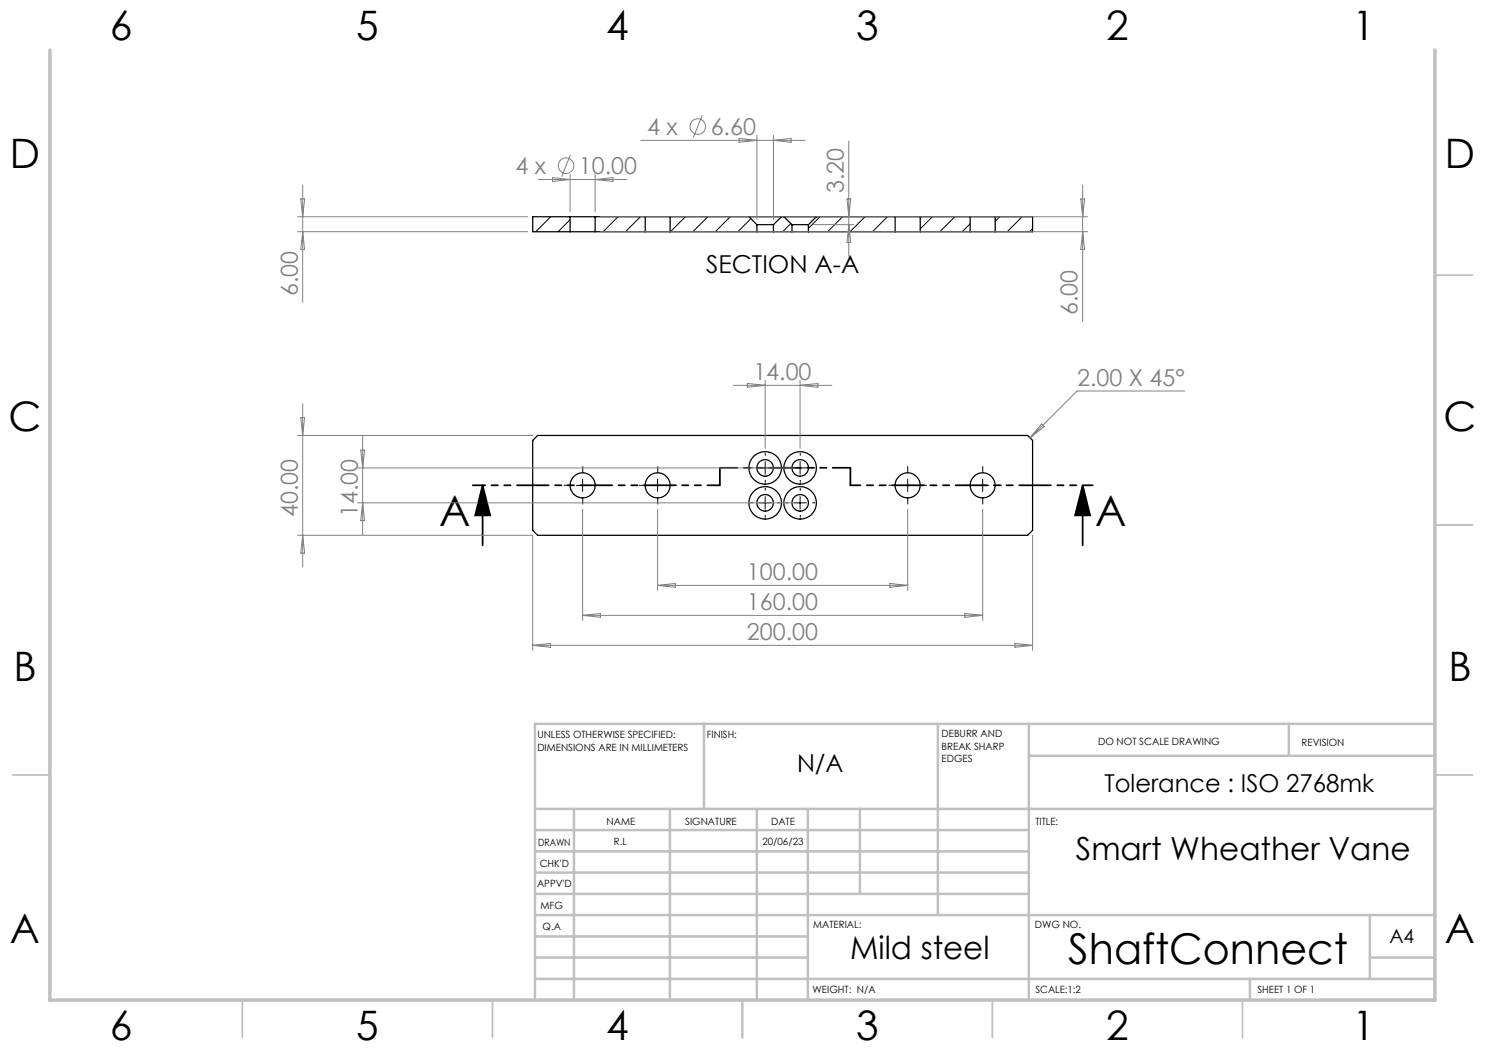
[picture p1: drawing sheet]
<svg xmlns="http://www.w3.org/2000/svg" width="297mm" height="210mm" viewBox="0 0 297 210" stroke-linecap="round" stroke-linejoin="round" font-family="sans-serif">
<g fill="none" stroke="#000" stroke-width=".25">
<path d="M114 46.3h5M114 43.3h5M114 43.3h-7.5v3h7.5M114 43.3v3M119 43.3v3M119 46.3h10M119 43.3h10M129 46.3h5M129 43.3h5M129 43.3v3M134 43.3v3M134 46.3h17.4"/>
<path d="M134 43.3h15.8M149.8 43.3h6.5M149.8 43.3l1.6 1.6M151.4 44.9h3.3M151.4 46.3h3.3M151.4 44.9v1.4M154.7 46.3h3.7M154.7 44.9v1.4M156.3 43.3h.5M156.3 43.3l-1.6 1.6M156.8 43.3h6.5M156.8 43.3l1.6 1.6"/>
<path d="M158.4 44.9h3.3M158.4 46.3h3.3M158.4 44.9v1.4M161.7 46.3h17.3M161.7 44.9v1.4M163.3 43.3h15.7M163.3 43.3l-1.6 1.6M179 46.3h5M179 43.3h5M179 43.3v3M184 46.3h10M184 43.3h10"/>
<path d="M184 43.3v3M194 46.3h5M194 43.3h5M194 43.3v3M199 43.3h7.5v3h-7.5M199 43.3v3M106.5 88.1l1-1h98l1 1v18l-1 1h-98l-1-1z"/>
<circle cx="116.5" cy="97.1" r="2.51"/>
<circle cx="131.5" cy="97.1" r="2.51"/>
<circle cx="153" cy="93.6" r="1.66"/>
<circle cx="153" cy="93.6" r="3.3"/>
<circle cx="160" cy="93.6" r="1.66"/>
<circle cx="160" cy="93.6" r="3.2"/>
<circle cx="181.5" cy="97.1" r="2.51"/>
<circle cx="196.5" cy="97.1" r="2.5"/>
<circle cx="153" cy="100.6" r="1.65"/>
<circle cx="153" cy="100.6" r="3.3"/>
<circle cx="160" cy="100.6" r="1.65"/>
<circle cx="160" cy="100.6" r="3.2"/>
</g>
<g fill="none" stroke="#000" stroke-width=".2">
<path d="M110.1 43.3l-3 3M114 43.9l-2.4 2.4M119.1 43.3l-.1 .2M123.6 43.3l-3 3M128.1 43.3l-3 3M137.1 43.3l-3 3M141.6 43.3l-3 3M146.1 43.3l-3 3M150.2 43.7l-2.6 2.6M158.2 44.7l-1.7 1.6M164 43.3l-2.3 2.4M168.5 43.3l-3 3"/>
<path d="M173 43.3l-3 3M177.5 43.3l-3 3M179 46.3h.1M186.5 43.3l-2.5 2.5M191 43.3l-3 3M194 44.8l-1.6 1.5M200 43.3l-1 1M204.4 43.3l-3 3M206.5 45.7l-.6 .6M115.3 97.1h2.5M116.5 95.8v2.5M130.3 97.1h2.5"/>
<path d="M131.5 95.8v2.5M151.8 93.6h2.5M153 92.3v2.5M153 99.3v2.5M158.8 93.6h2.5M160 92.3v2.5M160 99.3v2.5M180.3 97.1h2.5M181.5 95.8v2.5M195.3 97.1h2.5M196.5 95.8v2.5M151.8 100.6h2.5"/>
<path d="M158.8 100.6h2.5"/>
</g>
<g fill="none" stroke="#808080" stroke-width=".2">
<path d="M60.1 39.8h.8l-.4 3.5zM60.5 37v23.5M107.7 35.9h17.7M110.5 35.5l3.5 .4-3.5 .4zM114 34.9v7.5M114.1 30.9l-1.8 4.5M119 34.9v7.5M119 35.9l3.6-.4v.8zM128.1 28.1h32.9M140.4 23.1l-1.7 4.4M147.8 27.7l3.6 .4-3.6 .4zM151.4 27.1v16.8"/>
<path d="M154.7 27.1v16.8M154.7 28.1l3.5-.4v.8zM169.4 39.8h.7l-.3 3.5zM169.8 28.2v23.1M216.1 39.8h.8l-.4 3.5zM216.5 37v27.3M59.5 46.3h46M59.5 43.3h46M60.5 46.3l.4 3.6h-.8zM120 46.3h97.5M120 43.3h97.5M162.7 44.9h8.1"/>
<path d="M169.8 44.9l.3 3.6h-.7zM216.5 46.3l.4 3.6h-.8zM146.7 77.1h19.7M149.5 76.7l3.5 .4-3.5 .4zM153 76.1v13.6M160 76.1v13.6M160 77.1l3.6-.4v.8zM236.9 78.2h-21.5l-9.4 9.4M59.5 87.1h47M60.1 83.5h.8l-.4 3.6zM60.5 80.7v32.7M71.5 93.6h87.5"/>
<path d="M72.1 90h.8l-.4 3.6zM72.5 87.2v19.7M208.3 84.8l.5 .5-2.8 2.3zM59.5 107.1h47v23M60.5 107.1l.4 3.5h-.8zM71.5 100.6h87.5M72.5 100.6l.4 3.5h-.8zM116.5 101.8v22.3M131.5 101.8v16.3M131.5 117.1h50M131.5 117.1l3.6-.4v.8zM178 116.7l3.5 .4-3.5 .4z"/>
<path d="M181.5 101.8v16.3M196.5 101.8v22.3M206.5 107.1v23M106.5 129.1h100M106.5 129.1l3.6-.4v.8zM116.5 123.1h80M116.5 123.1l3.6-.4v.8zM193 122.7l3.5 .4-3.5 .4zM203 128.7l3.5 .4-3.5 .4z"/>
<circle cx="113.2" cy="33.2" r="1.55"/>
<circle cx="139.5" cy="25.3" r="1.56"/>
</g>
<path d="M96.5 97.1l1.5 6h-3zM96.5 97.1v12M216.5 97.1l1.5 6h-3zM216.5 97.1v12" fill="none" stroke="#000" stroke-width=".35"/>
<g fill="none" stroke="#000" stroke-width=".2" stroke-dasharray="15.2 1.3 1.3 1.3">
<path d="M114 97.1h-1.2M116.5 94.6v-1.3M116.5 99.6v1.2M119 97.1h1.3M129 97.1h-1.2M131.5 94.6v-1.3M131.5 99.6v1.2M134 97.1h1.3M150.5 93.6h-.4M153 98.1v-.4M153 91.1v-.4M153 96.1v.4"/>
<path d="M155.5 93.6h.4M157.5 93.6h-.4M160 98.1v-.4M160 91.1v-.4M160 96.1v.4M162.5 93.6h.4M179 97.1h-1.2M181.5 94.6v-1.3M181.5 99.6v1.2M184 97.1h1.3M194 97.1h-1.2M196.5 94.6v-1.3"/>
<path d="M196.5 99.6v1.2M199 97.1h1.3M150.5 100.6h-.4M153 103.1v.4M155.5 100.6h.4M157.5 100.6h-.4M160 103.1v.4M162.5 100.6h.4"/>
</g>
<path d="M218.5 97.1h-48.4" fill="none" stroke="#000" stroke-width=".35" stroke-dasharray="6.3 1.3 1.3 1.3 1.3 1.3" stroke-dashoffset="4.3"/>
<path d="M144 97.1v-3.5M170.1 97.1v-3.5" fill="none" stroke="#000" stroke-width=".35" stroke-dasharray="6.3 1.3 1.3 1.3 1.3 1.3"/>
<path d="M170.1 93.6h-26.1" fill="none" stroke="#000" stroke-width=".35" stroke-dasharray="6.3 1.3 1.3 1.3 1.3 1.3" stroke-dashoffset="2.8"/>
<path d="M144 97.1h-49.5" fill="none" stroke="#000" stroke-width=".35" stroke-dasharray="6.3 1.3 1.3 1.3 1.3 1.3" stroke-dashoffset="3.9"/>
<path d="M287 55h7.5M287 105h7.5M2.5 155h7.5M287 155h7.5M48.5 200v7.5M98.5 200v7.5M148.5 200v7.5M198.5 200v7.5M248.5 200v7.5" fill="none" stroke="#c0c0c0" stroke-width=".35"/>
<g fill="none" stroke="#c0c0c0" stroke-width=".5">
<path d="M140.8 144.8v17M187.6 144.8v38.2M205.8 144.8v55.2M205.8 151.2h81.2M257.8 144.8v6.4M287 144.8h-180v55.2M107 161.8h180M107 178.8h98.8M107 174.5h98.8M107 170.3h98.8M107 166h98.8M114.8 161.8v38.2"/>
<path d="M134 161.8v38.2M151.4 161.8v38.2M161.6 161.8v38.2M172 161.8v17M107 195.8h180M107 191.5h54.6M107 187.3h54.6M107 183h180M250 195.8v4.2M274 191.5h13M274 183v12.8"/>
</g>
<path d="M10 10v190h277v-190" fill="none" stroke="#c0c0c0" stroke-width=".7"/>
<path d="M216.5 97.1l1.5 6h-3zM96.5 97.1l1.5 6h-3z" fill="#000"/>
<g font-size="8.5">
<text x="87.8" y="105.1">A</text>
<text x="219" y="105.1">A</text>
<text x="213.6" y="192.7">ShaftConnect</text>
</g>
<g font-size="8.1">
<text x="22" y="8">6</text>
<text x="71.2" y="8">5</text>
<text x="121.2" y="8">4</text>
<text x="171.3" y="8">3</text>
<text x="221.3" y="8">2</text>
<text x="270.5" y="8">1</text>
<text x="2" y="33.6">D</text>
<text x="289" y="33.6">D</text>
<text x="1.7" y="86.1">C</text>
<text x="288.7" y="86.1">C</text>
<text x="2.7" y="136.1">B</text>
<text x="289.7" y="136.1">B</text>
<text x="2" y="188.6">A</text>
<text x="289" y="188.6">A</text>
<text x="22" y="208">6</text>
<text x="71.2" y="208">5</text>
<text x="121.2" y="208">4</text>
<text x="171.3" y="208">3</text>
<text x="221.3" y="208">2</text>
<text x="270.5" y="208">1</text>
</g>
<g font-size="6.3">
<text x="215.2" y="171.9">Smart Wheather Vane</text>
<text x="170" y="191.9">Mild steel</text>
</g>
<g font-size="4.9">
<text x="141.2" y="54.7">SECTION A-A</text>
<text x="159.4" y="154.4">N/A</text>
<text x="220.9" y="158.3">Tolerance : ISO 2768mk</text>
</g>
<g font-size="4.7" fill="#808080">
<text x="129.5" y="27">4 x</text>
<text x="142.1" y="27">6.60</text>
<text x="103.1" y="34.8">4 x</text>
<text x="115.8" y="34.8">10.00</text>
<text x="168.8" y="38.6" transform="rotate(-90 168.8 38.6)">3.20</text>
<text x="59.5" y="59.2" transform="rotate(-90 59.5 59.2)">6.00</text>
<text x="215.5" y="63" transform="rotate(-90 215.5 63)">6.00</text>
<text x="150.7" y="76">14.00</text>
<text x="215.4" y="77.2">2.00 X 45°</text>
<text x="59.5" y="103.4" transform="rotate(-90 59.5 103.4)">40.00</text>
<text x="71.5" y="103.4" transform="rotate(-90 71.5 103.4)">14.00</text>
<text x="149.4" y="116">100.00</text>
<text x="149.4" y="122">160.00</text>
<text x="149.4" y="128">200.00</text>
</g>
<text font-size="3.9" x="277.9" y="188.5">A4</text>
<g font-size="2">
<text x="107.5" y="147.6">UNLESS OTHERWISE SPECIFIED:</text>
<text x="141.4" y="147.6">FINISH:</text>
<text x="188.3" y="147.5">DEBURR AND</text>
<text x="188.3" y="150">BREAK SHARP</text>
<text x="219.6" y="149">DO NOT SCALE DRAWING</text>
<text x="260.3" y="149.2">REVISION</text>
<text x="107.5" y="150.1">DIMENSIONS ARE IN MILLIMETERS</text>
<text x="188.3" y="152.5">EDGES</text>
<text x="121.3" y="165">NAME</text>
<text x="137" y="164.9">SIGNATURE</text>
<text x="154.2" y="164.9">DATE</text>
<text x="207.1" y="164.9">TITLE:</text>
<text x="107.6" y="169.1">DRAWN</text>
<text x="107.9" y="173.3">CHK'D</text>
<text x="122.8" y="169">R.L</text>
<text x="152.5" y="169">20/06/23</text>
<text x="107.4" y="177.4">APPV'D</text>
<text x="108.1" y="181.8">MFG</text>
<text x="108.5" y="186">Q.A</text>
<text x="162.6" y="185.5">MATERIAL:</text>
<text x="207" y="185.5">DWG NO.</text>
<text x="162.5" y="198.6">WEIGHT: N/A</text>
<text x="207.1" y="198.6">SCALE:1:2</text>
<text x="251.5" y="198.6">SHEET 1 OF 1</text>
</g>
</svg>
